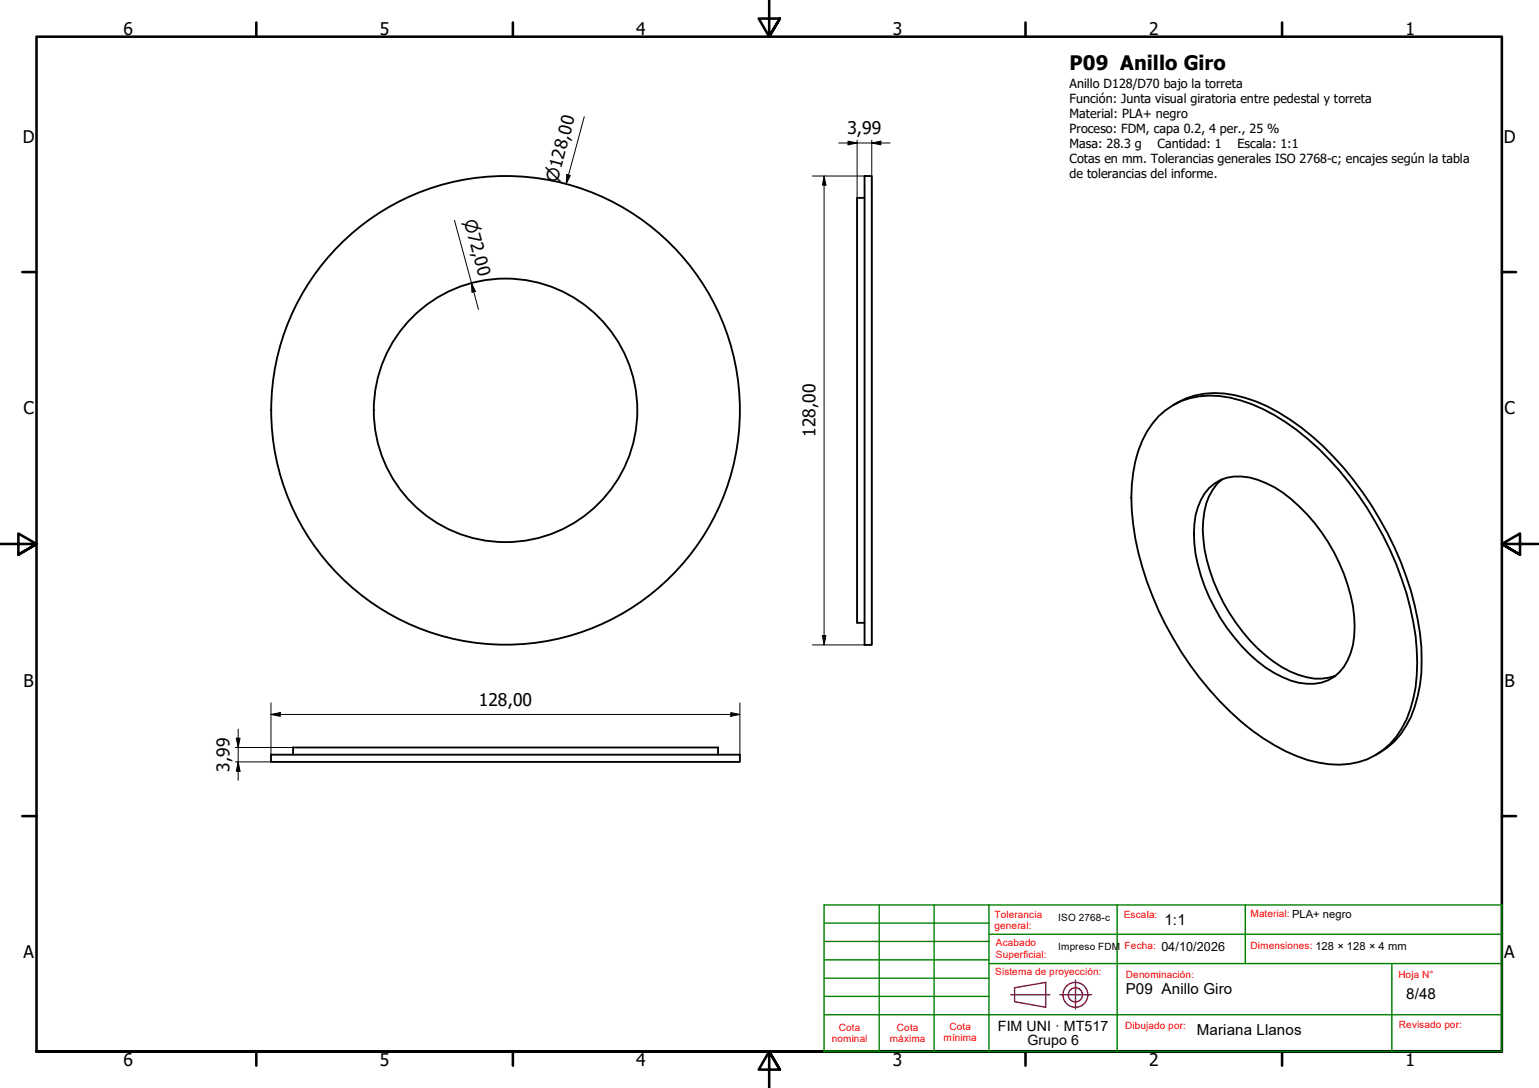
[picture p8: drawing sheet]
<svg xmlns="http://www.w3.org/2000/svg" width="420mm" height="297mm" viewBox="0 0 420 297" stroke-linecap="round" stroke-linejoin="round" font-family="sans-serif">
<!-- layer: Visible (ISO) -->
<g fill="none" stroke="#000" stroke-width=".51">
<path d="M236 48.1h2v128h-2zM236 54h-2v116h2M316.3 113.7a20.7 20.7 0 0 1 19.6-5.1 51.7 51.7 0 0 1 24.1 13.9 90.6 90.6 0 0 1 26.5 51.1 45.2 45.2 0 0 1-2.5 22.9 20 20 0 0 1-21.2 12.1 40.5 40.5 0 0 1-18-7.1 86.6 86.6 0 0 1-30.2-38.8 69.2 69.2 0 0 1-5.6-30.3 29.9 29.9 0 0 1 7.3-18.7zM320.3 110.6a22.5 22.5 0 0 1 19.7-2 53.3 53.3 0 0 1 21.2 13.2 90.6 90.6 0 0 1 26.5 51.1 43.4 43.4 0 0 1-2.5 22.9 20.6 20.6 0 0 1-9.7 10.4M330.1 133.2a11.5 11.5 0 0 1 11-2.8 27.9 27.9 0 0 1 13.5 7.8 49.6 49.6 0 0 1 15.1 30.1 19.2 19.2 0 0 1-4.1 15.3 11.5 11.5 0 0 1-11 2.8 32.5 32.5 0 0 1-17.7-12.4 47.5 47.5 0 0 1-11-28.3 17.6 17.6 0 0 1 4.2-12.5zM333.6 130.9a15.2 15.2 0 0 0-5.1 11.2 42.9 42.9 0 0 0 7.1 25.2 41.8 41.8 0 0 0 16.7 16.1 15.4 15.4 0 0 0 12.3 1.1M74 206h128v2h-128zM80 206v-1.9h116v1.9"/>
<circle cx="138" cy="112" r="36"/>
<circle cx="138" cy="112" r="64"/>
</g>
<!-- layer: Borde (ISO) -->
<g fill="none" stroke="#000" stroke-width=".7">
<path d="M70 6.1v3.9M140 6.1v3.9M210 0v10l-2.9-4.9h5.8l-2.9 4.9 2.9-4.9M280 6.1v3.9M350 6.1v3.9M6.1 74.3h3.9M410 74.3h3.9M0 148.5h10l-5-2.8v5.7l5-2.9-5 2.9M420 148.5h-10l5-2.8v5.7l-5-2.9 5 2.9M6.1 222.8h3.9M410 222.8h3.9M10 287.1v-277.1h400v277.1h-400h400"/>
<path d="M70 287.1v3.8M140 287.1v3.8M212.9 292l-2.9-4.9 2.9 4.9h-5.8l2.9-4.9v9.9M280 287.1v3.8M350 287.1v3.8"/>
</g>
<g fill="none" stroke="#800040" stroke-width=".38">
<path d="M276 271.6h10.6M277 269.7l8.5-1.5v6.8l-8.5-1.5zM289.4 271.6h8.6M293.6 267.6v7.8"/>
<circle cx="293.6" cy="271.6" r="3.4"/>
<circle cx="293.6" cy="271.6" r="1.94"/>
</g>
<g fill="none" stroke="#008000" stroke-width=".38">
<path d="M225 257h45M225 252h45M240 247.1v40h30M255 247.1v40M270 247.1h35v40M270 255.1h140M305 247.1h35M225 277h185M225 272h45M225 267.1h45M225 262.1h45M270 263.1h140"/>
<path d="M340 263.1v-16h70v40h-140M380 263.1v24M225 287.1v-40h45v40"/>
</g>
<path d="M225 287.1h15" fill="none" stroke="#008000" stroke-width=".51"/>
<!-- layer: Cota (ISO) -->
<g fill="none" stroke="#000" stroke-width=".27">
<path d="M159.5 31.9l-4.9 18.3M229 39h14M231.5 38.5l2.5 .5-2.5 .5zM234 38.3v131.7M238 39l2.5-.5v1zM238 38.3v137.8M154.7 47.7l1 .2-1.1 2.3zM221.8 48.1h14.2M225 48.1l.5 2.4h-1zM225 48.1v128M124.1 60.2l6.5 24.3M128.7 77.3l1.1 2.3-1 .2z"/>
<path d="M221.8 176.1h14.2M224.5 173.5h1l-.5 2.6zM65 199.1v13.9M74 195.1l2.5-.6v1.1zM74 195.1h128M74 191.9v14.1M199.5 194.5l2.5 .6-2.5 .5zM202 191.9v14.1M64.3 208h9.7M64.3 204.1h15.7M64.5 201.5h1l-.5 2.6zM65 208l.5 2.6h-1z"/>
</g>
<path d="M231.5 38.5l2.5 .5-2.5 .5zM238 39l2.5-.5v1zM154.7 47.7l1 .2-1.1 2.3zM225 48.1l.5 2.4h-1zM128.7 77.3l1.1 2.3-1 .2zM224.5 173.5h1l-.5 2.6zM74 195.1l2.5-.6v1.1zM199.5 194.5l2.5 .6-2.5 .5zM64.5 201.5h1l-.5 2.6zM65 208l.5 2.6h-1z" fill="#000"/>
<text font-size="5.5" x="292" y="19.2">P09 Anillo Giro</text>
<g font-size="4.8">
<text x="33.7" y="9.6">6</text>
<text x="103.7" y="9.6">5</text>
<text x="173.7" y="9.6">4</text>
<text x="243.7" y="9.6">3</text>
<text x="313.7" y="9.6">2</text>
<text x="383.7" y="9.6">1</text>
<text x="6.2" y="38.9">D</text>
<text x="231.3" y="36.6">3,99</text>
<text x="410.5" y="38.9">D</text>
<text x="6.4" y="113.1">C</text>
<text x="410.7" y="113.1">C</text>
<text x="222.6" y="119.4" transform="rotate(-90 222.6 119.4)">128,00</text>
<text x="6.4" y="187.4">B</text>
<text x="410.7" y="187.4">B</text>
<text x="130.7" y="192.6">128,00</text>
<text x="62.6" y="210.7" transform="rotate(-90 62.6 210.7)">3,99</text>
<text x="6.4" y="261.7">A</text>
<text x="410.7" y="261.7">A</text>
<text x="33.7" y="290.9">6</text>
<text x="103.7" y="290.9">5</text>
<text x="173.7" y="290.9">4</text>
<text x="243.7" y="290.9">3</text>
<text x="313.7" y="290.9">2</text>
<text x="383.7" y="290.9">1</text>
</g>
<g font-size="4.6">
<text x="152.2" y="49.8" transform="rotate(-75 152.2 49.8)">⌀128,00</text>
<text x="126.6" y="60.3" transform="rotate(75 126.6 60.3)">⌀72,00</text>
</g>
<g font-size="4.1">
<text x="317.9" y="252.7">1:1</text>
<text x="307.3" y="271.5">P09 Anillo Giro</text>
<text x="383.9" y="272.8">8/48</text>
<text x="326.7" y="282.6">Mariana Llanos</text>
</g>
<g font-size="3.9">
<text x="272.4" y="281.4">FIM UNI · MT517</text>
<text x="280.5" y="285.3">Grupo 6</text>
</g>
<g font-size="3.4">
<text x="292" y="23.9">Anillo D128/D70 bajo la torreta</text>
<text x="292" y="28.1">Función: Junta visual giratoria entre pedestal y torreta</text>
<text x="292" y="32.1">Material: PLA+ negro</text>
<text x="292" y="36.2">Proceso: FDM, capa 0.2, 4 per., 25 %</text>
<text x="292" y="40.4">Masa: 28.3 g</text>
<text x="316" y="40.4">Cantidad: 1</text>
<text x="337.8" y="40.4">Escala: 1:1</text>
<text x="292" y="44.5">Cotas en mm. Tolerancias generales ISO 2768-c; encajes según la tabla</text>
<text x="292" y="48.6">de tolerancias del informe.</text>
<text x="317.1" y="259.7">04/10/2026</text>
</g>
<g font-size="2.7" fill="#f00">
<text x="271.5" y="250.5">Tolerancia</text>
<text x="306.8" y="250.7">Escala:</text>
<text x="341.4" y="250.4">Material: PLA+ negro</text>
<text x="271.5" y="253.7">general:</text>
<text x="271.9" y="258.4">Acabado</text>
<text x="271.9" y="261.5">Superficial:</text>
<text x="307" y="259.1">Fecha:</text>
<text x="341.4" y="259">Dimensiones: 128 × 128 × 4 mm</text>
<text x="271.7" y="266.3">Sistema de proyección:</text>
<text x="307.3" y="267.1">Denominación:</text>
<text x="381.8" y="267.1">Hoja N°</text>
<text x="229" y="281.5">Cota</text>
<text x="244.9" y="281.5">Cota</text>
<text x="259.2" y="281.1">Cota</text>
<text x="307.1" y="281">Dibujado por:</text>
<text x="381.9" y="280.7">Revisado por:</text>
<text x="227.1" y="284.6">nominal</text>
<text x="243" y="284.6">máxima</text>
<text x="257.6" y="284.3">mínima</text>
</g>
<g font-size="2.7">
<text x="288.9" y="251.4">ISO 2768-c</text>
<text x="288.9" y="259.3">Impreso FDM</text>
</g>
</svg>
